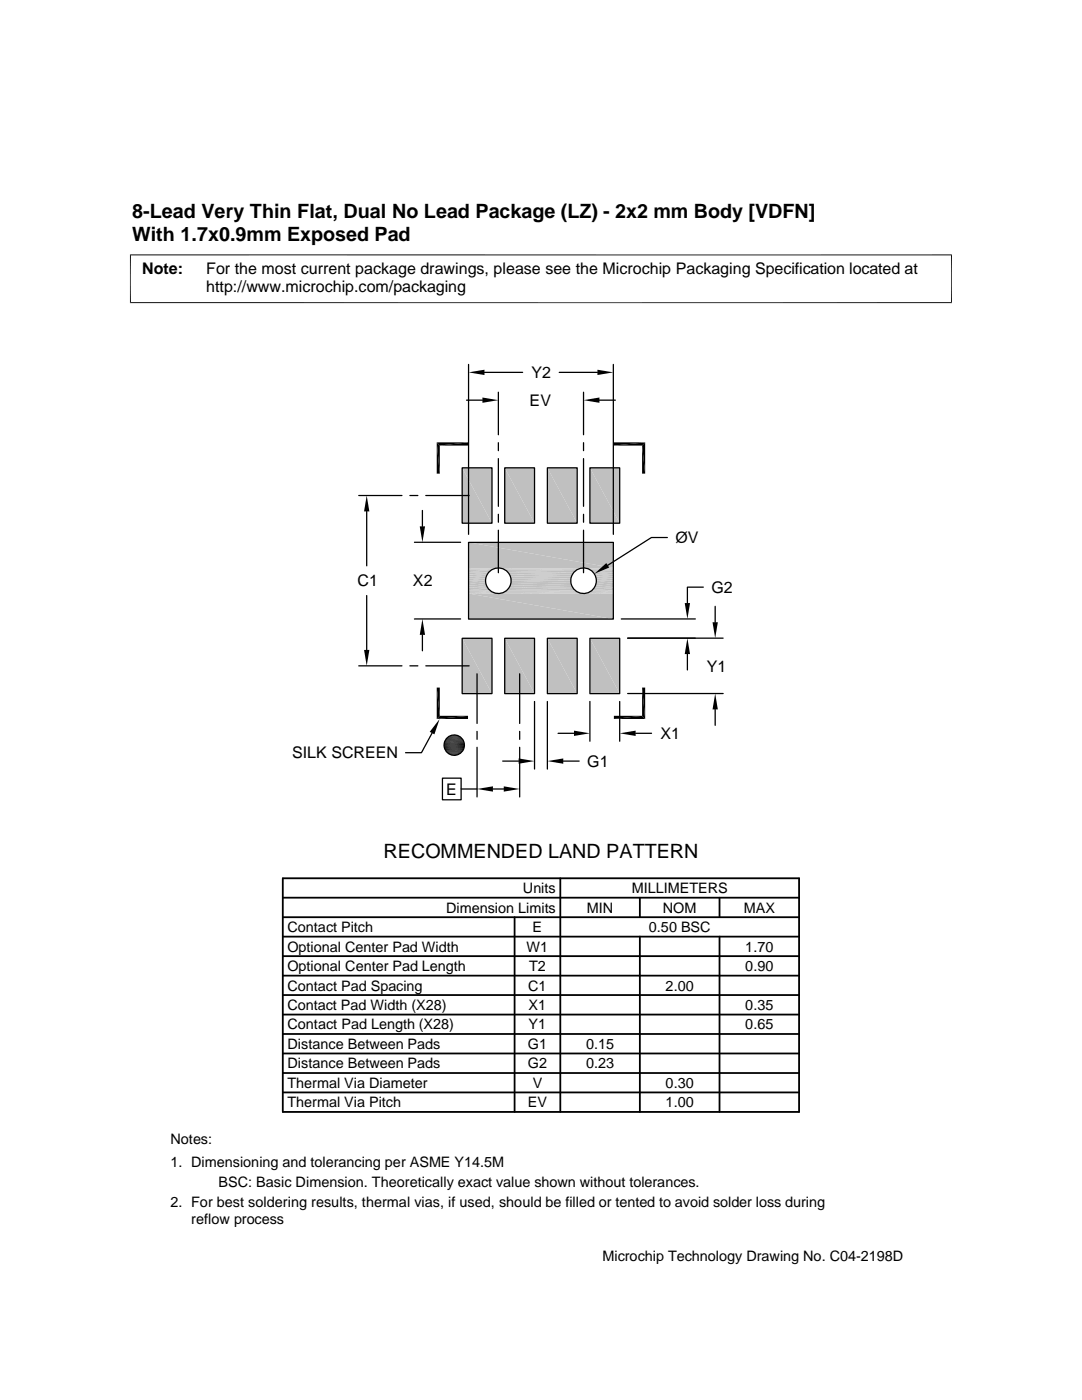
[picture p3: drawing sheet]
<svg xmlns="http://www.w3.org/2000/svg" width="216mm" height="279mm" viewBox="0 0 216 279" stroke-linecap="round" stroke-linejoin="round" font-family="sans-serif">
<g fill="#c0c0c0">
<path d="M117.7 93.4l6 11h-6z"/>
<path d="M117.7 93.4h6v11z"/>
<path d="M109.2 93.4l6 11h-6z"/>
<path d="M109.2 93.4h6v11z"/>
<path d="M100.7 93.4l6 11h-6z"/>
<path d="M100.7 93.4h6v11z"/>
<path d="M92.2 93.4l6 11h-6z"/>
<path d="M92.2 93.4h6v11z"/>
<path d="M117.7 127.4l6 11h-6z"/>
<path d="M117.7 127.4h6v11z"/>
<path d="M109.2 127.4l6 11h-6z"/>
<path d="M109.2 127.4h6v11z"/>
<path d="M100.7 127.4l6 11h-6z"/>
<path d="M100.7 127.4h6v11z"/>
<path d="M92.2 127.4l6 11h-6z"/>
<path d="M92.2 127.4h6v11z"/>
<path d="M93.5 108.2l28.9 5.1h-28.9z"/>
<path d="M93.5 108.2h28.9v5.1z"/>
</g>
<g fill="none" stroke="#c0c0c0" stroke-width=".2">
<path d="M93.5 113.4h28.9M93.5 113.4h5.5M93.5 113.6h5.1M93.5 118.2h5.1M93.5 118.4h5.5M93.5 118.4h28.9M99.9 118.4h16.1M99.9 113.4h16.1M100.3 113.6h15.3M100.3 118.2h15.3M116.9 118.4h5.5M116.9 113.4h5.5"/>
<path d="M117.3 113.6h5.1M117.3 118.2h5.1"/>
</g>
<path d="M93.5 113.8h4.7M93.5 118h4.7M100.7 118h14.5M100.7 113.8h14.5M117.7 118h4.7M117.7 113.8h4.7" fill="none" stroke="#c0c0c0" stroke-width=".25"/>
<path d="M93.5 114.1h4.3M93.5 117.7h4.3M101.1 117.7h13.7M101.1 114.1h13.7M118.1 117.7h4.3M118.1 114.1h4.3" fill="none" stroke="#c0c0c0" stroke-width=".32"/>
<path d="M93.5 114.4h4M93.5 117.4h4M101.4 114.4h13.1M101.4 117.4h13.1M118.4 114.4h4M118.4 117.4h4" fill="none" stroke="#c0c0c0" stroke-width=".36"/>
<path d="M93.5 114.8h3.7M93.5 117h3.7M101.6 114.8h12.6M101.6 117h12.6M118.6 114.8h3.8M118.6 117h3.8" fill="none" stroke="#c0c0c0" stroke-width=".4"/>
<path d="M93.5 115.2h3.5M93.5 116.1h3.4M93.5 116.6h3.5M101.8 116.6h12.2M101.8 115.2h12.2M102 116.1h11.9M118.8 115.2h3.6M118.8 116.6h3.6M119 116.1h3.4" fill="none" stroke="#c0c0c0" stroke-width=".44"/>
<path d="M93.5 115.7h3.4M102 115.7h11.9M119 115.7h3.4" fill="none" stroke="#c0c0c0" stroke-width=".42"/>
<g fill="#c0c0c0">
<path d="M93.5 118.4l28.9 5.1h-28.9z"/>
<path d="M93.5 118.4h28.9v5.1z"/>
</g>
<g fill="none" stroke="#000" stroke-width=".25">
<path d="M93.1 79.9h3.2M93.5 72.7v33.9M96.7 74.3h7.6M99.4 78.3v8.5M111.6 74.3h7.6M116.4 78.3v8.5M119.6 79.9h3.2M122.4 72.7v33.9M71.6 98.9h8.6M81.8 98.9h1.6M85 98.9h8.6M92.2 93.4h6v11h-6z"/>
<path d="M99.4 88.3v1.6M99.4 91.5v9.5M100.7 93.4h6v11h-6zM109.2 93.4h6v11h-6zM116.4 88.3v1.6M116.4 91.5v9.5M117.7 93.4h6v11h-6zM73.2 102.1v10.8M73.2 118.9v10.8M82.7 108.2h9.2M84.3 101.9v3.2M93.5 108.2h28.9v15.3h-28.9z"/>
<path d="M99.4 102.6v1.6M99.4 105.8v8.5M116.4 102.6v1.6M116.4 105.8v8.5M133.2 107.3h-3.2l-8.7 5.5M140.3 117.2h-3.1v3.2M71.6 132.9h8.6M81.8 132.9h1.6M82.7 123.5h9.2M84.3 126.7v3.2M85 132.9h8.6M92.2 127.4h6v11h-6z"/>
<path d="M95.2 134.5v9.9M100.7 127.4h6v11h-6zM103.7 134.5v9.9M106.7 140v13.5M109.2 127.4h6v11h-6zM109.2 140v13.5M117.7 127.4h6v11h-6zM117.7 140v7.9M123.7 140v7.9M124 123.5h14.7M125.2 138.4h19.1M125.2 127.4h19.1"/>
<path d="M137.2 130.5v3.2M142.7 121v3.2M86.2 146.3l-2.1 3.9h-3.2M88.3 155.3h3.7v4.3h-3.7zM92 157.5h3.2M95.2 146v1.6M95.2 149.1v9.9M98.4 157.5h2.1M100.3 151.9h3.2M103.7 146v1.6M103.7 149.1v9.9M111.4 146.3h3.1"/>
<path d="M112.4 151.9h3.2M126.8 146.3h3.2M142.7 141.6v3.2"/>
<circle cx="99.4" cy="115.9" r="2.55"/>
<circle cx="116.4" cy="115.9" r="2.55"/>
<circle cx="90.6" cy="148.7" r="2.03"/>
</g>
<g fill="#000">
<path d="M96.3 79.3l3.1 .6-3.1 .5zM93.5 74.3l3.2-.5v1zM119.2 73.8l3.2 .5-3.2 .5zM116.4 79.9l3.2-.6v1.1zM87.1 88.3l.7 6.2h-.7zM87.1 88.3h6.3l-5.6 .6zM87.1 88.3l.7 .6v5.6zM87.8 88.9l5.6-.6v.6zM122.5 88.3h6.2l-6.2 .6zM122.5 88.9l6.2-.6-.6 .6zM128.1 88.9l.6 5.6h-.6zM128.7 88.3v6.2l-.6-5.6z"/>
<path d="M73.2 98.9l.5 3.2h-1.1zM83.8 105.1h1l-.5 3.1zM118.6 114.5l2.4-2.1 .6 .9zM72.6 129.7h1.1l-.5 3.2zM84.3 123.5l.5 3.2h-1zM128.1 137.2l.6 6.3-.6-.6zM128.1 137.2h.6v6.3zM137.2 127.4l.5 3.1h-1.1zM136.6 120.4h1.1l-.5 3.1zM142.2 124.2h1l-.5 3.2zM87.7 143.5l-1 3.1-1-.6zM87.1 137.2l.7 5.7-.7 .6z"/>
<path d="M87.1 137.2h.7v5.7zM89.6 150.5l1.9 .1zM89.8 146.9h1.8zM89.8 150.6h1.5zM89.8 150.6h1.7zM89.8 146.9h1.7zM90 146.8l1.5 .1zM90 150.6l1.1 .1zM90 150.6h1.3zM90 146.8h1.3zM90.2 146.7l1.1 .1zM90.2 150.7h.7z"/>
<path d="M90.2 150.7h.9zM90.2 146.7h.9zM90.3 146.7h.8zM90.3 150.7h.6zM90.3 146.7h.6zM87.1 143.5l6.3-.6v.6zM87.8 142.9h5.6l-6.3 .6zM95.2 157.5l3.2-.6v1.1zM100.5 156.9l3.2 .6-3.2 .5zM103.5 151.4l3.2 .5-3.2 .5zM109.2 151.9l3.2-.5v1zM114.5 145.8l3.2 .5-3.2 .6z"/>
<path d="M123.7 146.3l3.1-.5v1.1zM122.5 142.9h5.6l-5.6 .6zM122.5 143.5l5.6-.6 .6 .6zM142.7 138.4l.5 3.2h-1z"/>
</g>
<g fill="none" stroke="#000" stroke-width=".2">
<path d="M26 50.8v9.7M189.9 50.8v9.7M189.9 50.9h-164M25.9 60.4h164M88.6 148.4h4M88.6 148.8h4.1M88.6 149h4M88.6 148.2h4M88.6 149.2h4M88.7 149.4h3.9M88.7 148.1h3.9M88.8 149.6h3.7"/>
<path d="M88.8 147.9h3.7M88.8 147.7h3.6M88.8 149.7h3.6M88.9 149.9h3.5M88.9 147.5h3.5M89 147.4h3.2M89 150h3.2M89.2 150.2h2.9M89.2 147.2h2.9M89.3 147.1h2.6M89.3 150.3h2.6M89.5 147h2.3"/>
<path d="M89.5 150.4h2.3M89.6 150.5h2M89.6 146.9h2"/>
</g>
<path d="M88.6 148.6h4.1" fill="none" stroke="#000" stroke-width=".21"/>
<g fill="none" stroke="#000" stroke-width=".36">
<path d="M56.4 179.2h103M56.4 175.3h103v46.6h-103zM111.8 175.3v46.6M127.7 179.2v3.8M143.6 179.2v3.8M56.4 198.6h103M56.4 183h103M56.4 190.8h103M56.4 186.9h103M56.4 194.7h103M102.7 183v38.9M127.7 186.9v35"/>
<path d="M143.6 186.9v35M56.4 202.5h103M56.4 206.4h103M56.4 210.2h103M56.4 214.1h103M56.4 218h103"/>
</g>
<g font-size="3.9">
<text x="26.4" y="43.5">8-Lead Very Thin Flat, Dual No Lead Package (LZ) - 2x2 mm Body [VDFN]</text>
<text x="26.4" y="48">With 1.7x0.9mm Exposed Pad</text>
<text x="76.5" y="171.1">RECOMMENDED LAND PATTERN</text>
</g>
<g font-size="3.2">
<text x="28.4" y="54.6">Note:</text>
<text x="41.1" y="58.3">http://www.microchip.com/packaging</text>
<text x="41.1" y="54.6">For the most current package drawings, please see the Microchip Packaging Specification located at</text>
<text x="106.1" y="75.5">Y2</text>
<text x="105.7" y="81">EV</text>
<text x="134.8" y="108.4">ØV</text>
<text x="71.3" y="117">C1</text>
<text x="82.4" y="117">X2</text>
<text x="141.9" y="118.3">G2</text>
<text x="141.1" y="134">Y1</text>
<text x="131.8" y="147.5">X1</text>
<text x="58.3" y="151.3">SILK SCREEN</text>
<text x="117.2" y="153">G1</text>
<text x="89" y="158.6">E</text>
</g>
<g font-size="2.9">
<text x="104.3" y="178.2">Units</text>
<text x="126" y="178.2">MILLIMETERS</text>
<text x="89" y="182.1">Dimension Limits</text>
<text x="117.1" y="182.1">MIN</text>
<text x="132.3" y="182.1">NOM</text>
<text x="148.4" y="182.1">MAX</text>
<text x="57.3" y="189.9">Optional Center Pad Width</text>
<text x="57.3" y="186">Contact Pitch</text>
<text x="105.1" y="189.9">W1</text>
<text x="106.3" y="186">E</text>
<text x="129.5" y="186">0.50 BSC</text>
<text x="148.7" y="189.9">1.70</text>
<text x="57.3" y="197.7">Contact Pad Spacing</text>
<text x="57.3" y="193.8">Optional Center Pad Length</text>
<text x="105.4" y="197.7">C1</text>
<text x="105.6" y="193.8">T2</text>
<text x="132.8" y="197.7">2.00</text>
<text x="148.7" y="193.8">0.90</text>
<text x="57.3" y="201.6">Contact Pad Width (X28)</text>
<text x="105.5" y="201.6">X1</text>
<text x="148.7" y="201.6">0.35</text>
<text x="57.3" y="205.4">Contact Pad Length (X28)</text>
<text x="57.3" y="209.3">Distance Between Pads</text>
<text x="105.3" y="209.3">G1</text>
<text x="105.5" y="205.4">Y1</text>
<text x="116.9" y="209.3">0.15</text>
<text x="148.7" y="205.4">0.65</text>
<text x="57.3" y="213.2">Distance Between Pads</text>
<text x="105.3" y="213.2">G2</text>
<text x="116.9" y="213.2">0.23</text>
<text x="57.3" y="217.1">Thermal Via Diameter</text>
<text x="57.3" y="221">Thermal Via Pitch</text>
<text x="105.3" y="221">EV</text>
<text x="106.3" y="217.1">V</text>
<text x="132.8" y="217.1">0.30</text>
<text x="132.8" y="221">1.00</text>
<text x="34" y="228.3">Notes:</text>
<text x="34" y="232.9">1. Dimensioning and tolerancing per ASME Y14.5M</text>
<text x="43.6" y="236.9">BSC: Basic Dimension. Theoretically exact value shown without tolerances.</text>
<text x="34" y="241">2. For best soldering results, thermal vias, if used, should be filled or tented to avoid solder loss during</text>
<text x="38.1" y="244.3">reflow process</text>
<text x="120.2" y="251.7">Microchip Technology Drawing No. C04-2198D</text>
</g>
</svg>
